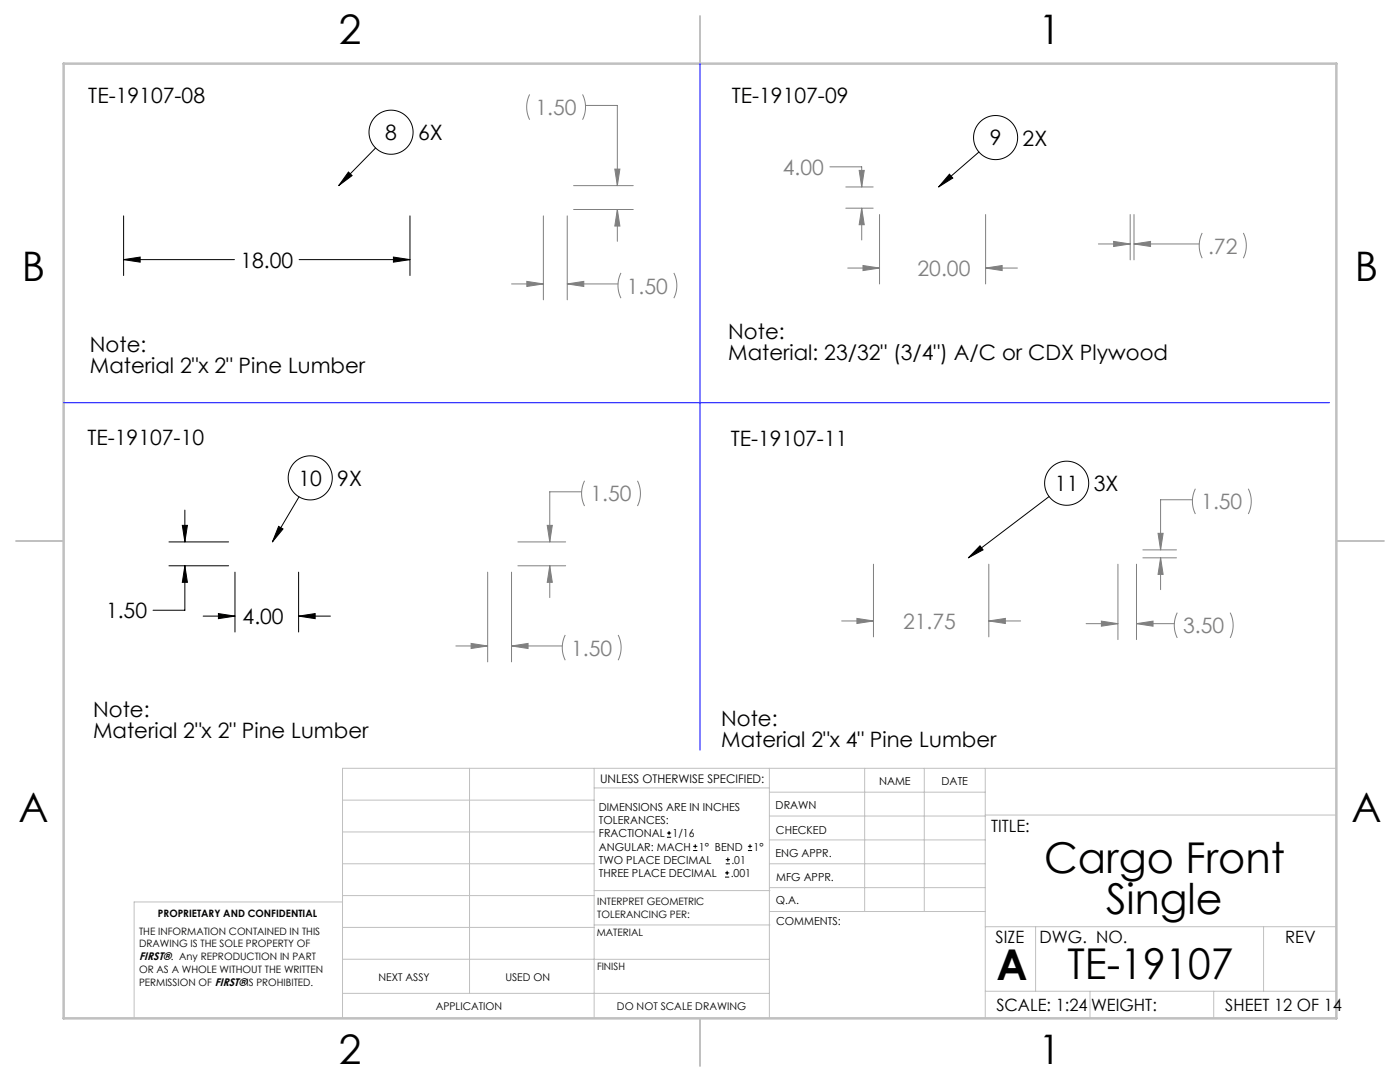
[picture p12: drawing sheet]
<svg xmlns="http://www.w3.org/2000/svg" width="279mm" height="216mm" viewBox="0 0 279 216" stroke-linecap="round" stroke-linejoin="round" font-family="sans-serif">
<g fill="none" stroke="#c0c0c0" stroke-width=".2">
<path d="M68.4 159.7h50.2M93.7 153.3v44.9M118.6 153.3v49.9M118.6 157.2h34.9M153.5 153.3v49.9M153.5 158.1h43.1M172.6 153.3v28.6M184.5 153.3v28.6M196.6 153.3v49.9M266.7 153.3h-198.3v49.9M68.4 178.7h50.2M68.4 172.4h50.2"/>
<path d="M68.4 166h50.2M68.4 180h-41.6v23.2M118.6 177.7h35.1M153.5 167.6h43.1M153.5 162.8h43.1M153.5 172.4h43.1M153.5 177.1h43.1M196.6 162.6h70.1M68.4 198.2h85.1M68.4 185.1h50.2M68.4 191.4h50.2M118.6 191.4h34.9"/>
<path d="M118.6 184.6h35.1M153.7 181.9h42.9M196.6 197.8h70.1M196.6 184.9h70.1M206.7 184.9v12.9M217.5 197.8v5.4M242.2 197.8v5.4M252.2 184.9v12.9"/>
</g>
<path d="M139.7 3.2v9.5M3.2 107.9h9.5M266.7 107.9h9.5M139.7 203.2v9.5" fill="none" stroke="#c0c0c0" stroke-width=".25"/>
<path d="M12.7 12.7h254v190.5h-254z" fill="none" stroke="#c0c0c0" stroke-width=".5"/>
<g fill="none" stroke="#000" stroke-width=".2">
<path d="M69.5 34.3l.8 .7-2.7 2zM75 29.5l-7.4 7.5M189.5 34.8l.6 .7-2.8 1.8zM195.4 30.3l-8.1 7M24.7 51.8l3.3-.5v1zM24.7 43.1v11.9M24.7 51.8h22.1M59.7 51.8h22.1M78.5 51.3l3.3 .5-3.3 .5zM81.8 43.1v11.9M59.7 99.1l-5.3 9M209.4 99.1l-16.1 12.2"/>
<path d="M33.7 112.9h11.9M33.7 108.1h11.9M36.4 104.8h1l-.5 3.3zM36.9 112.9l.5 3.3h-1zM36.9 112.9v8.9h-6.4M36.9 101.8v6.3M46.9 114.2v11.9M55.6 105l.9 .5-2.1 2.6zM59.6 114.2v11.9M195.6 108.9l.6 .8-2.9 1.6zM40.5 122.9h6.4M43.6 122.4l3.3 .5-3.3 .5z"/>
<path d="M59.6 122.9l3.3-.5v1zM59.6 122.9h6.3"/>
<circle cx="78" cy="26.4" r="4.4"/>
<circle cx="198.7" cy="27.5" r="4.4"/>
<circle cx="61.9" cy="95.4" r="4.4"/>
<circle cx="212.9" cy="96.4" r="4.4"/>
</g>
<g fill="none" stroke="#808080" stroke-width=".2">
<path d="M105.7 18.8a5.6 5.6 0 0 0 0 5.1M116.3 18.8a5.6 5.6 0 0 1 0 5.1M114.5 37h11.9M116.9 21h6.3v16M122.7 33.7h1l-.5 3.3zM165.6 33.3h6.4v4M168.8 37.3h5.5M171.5 34h1l-.5 3.3zM102.1 56.7h6.3M105.1 56.1l3.3 .6-3.3 .5zM108.4 43.1v16.7M113.2 56.7l3.3-.6v1.1z"/>
<path d="M113.2 43.1v16.7M113.2 56.7h10.1M114.5 41.8h11.9M123.2 41.8v6.4M123.2 41.8l.5 3.3h-1zM123.9 54.5a5.6 5.6 0 0 0 0 5M134.5 54.5a5.6 5.6 0 0 1 0 5M168.8 41.5h5.5M169.2 53.5h6.3M172 41.5l.5 3.3h-1zM172 41.5v6.4M172.2 53l3.3 .5-3.3 .5z"/>
<path d="M175.5 42.8v13.9M196.7 53.5l3.3-.5v1zM196.7 42.8v13.9M196.7 53.5h6.3M219.2 48.7h6.4M222.3 48.2l3.3 .5-3.3 .5zM225.6 42.8v9.1M226.3 48.7l3.3-.5v1zM226.3 42.8v9.1M226.3 48.7h13M239.9 46.5a5.6 5.6 0 0 0 0 5M248.1 46.5a5.6 5.6 0 0 1 0 5"/>
<path d="M116.1 98.1h-6.4v10M116.7 95.9a5.6 5.6 0 0 0 0 5.1M127.2 95.9a5.6 5.6 0 0 1 0 5.1M238 99.7h-6.4v10M238.6 97.5a5.6 5.6 0 0 0 0 5.1M249.1 97.5a5.6 5.6 0 0 1 0 5.1M97.3 114.2v17.9M102.1 114.2v17.9M103.4 112.9h9.5M103.4 108.1h9.5M109.2 104.8h1l-.5 3.3zM109.7 112.9l.5 3.3h-1z"/>
<path d="M109.7 112.9v6.3M174.3 112.6v14.5M197.3 112.6v14.5M223.1 112.6v15M226.8 112.6v15M228.1 109.7h6.7M228.1 111.3h6.7M231.1 106.4h1l-.5 3.3zM231.6 111.3l.5 3.3h-1zM231.6 111.3v6.4M91 128.9h6.3M94 128.4l3.3 .5-3.3 .5z"/>
<path d="M102.1 128.9l3.3-.5v1zM102.1 128.9h10.1M112.8 126.7a5.6 5.6 0 0 0 0 5M123.4 126.7a5.6 5.6 0 0 1 0 5M168 123.9h6.3M171 123.4l3.3 .5-3.3 .5zM197.3 123.9l3.3-.5v1zM197.3 123.9h6.4M216.8 124.4h6.3M219.8 123.9l3.3 .5-3.3 .6zM226.8 124.4l3.3-.5v1.1zM226.8 124.4h7.6"/>
<path d="M234.9 122.2a5.6 5.6 0 0 0 0 5.1M245.5 122.2a5.6 5.6 0 0 1 0 5.1"/>
</g>
<path d="M139.7 12.7v137M12.7 80.4h252.6" fill="none" stroke="#00f" stroke-width=".2"/>
<g fill="#000">
<path d="M69.5 34.3l.8 .7-2.7 2zM55.6 105l.9 .5-2.1 2.6zM189.5 34.8l.6 .7-2.8 1.8zM195.6 108.9l.6 .8-2.9 1.6z"/>
<path d="M24.7 51.8l3.3-.5v1zM78.5 51.3l3.3 .5-3.3 .5zM43.6 122.4l3.3 .5-3.3 .5zM59.6 122.9l3.3-.5v1zM36.9 112.9l.5 3.3h-1zM36.4 104.8h1l-.5 3.3z"/>
</g>
<path d="M113.2 56.7l3.3-.6v1.1zM105.1 56.1l3.3 .6-3.3 .5zM123.2 41.8l.5 3.3h-1zM122.7 33.7h1l-.5 3.3zM94 128.4l3.3 .5-3.3 .5zM102.1 128.9l3.3-.5v1zM109.7 112.9l.5 3.3h-1zM109.2 104.8h1l-.5 3.3zM172.2 53l3.3 .5-3.3 .5zM196.7 53.5l3.3-.5v1zM172 41.5l.5 3.3h-1zM171.5 34h1l-.5 3.3zM226.3 48.7l3.3-.5v1zM222.3 48.2l3.3 .5-3.3 .5zM171 123.4l3.3 .5-3.3 .5zM197.3 123.9l3.3-.5v1zM226.8 124.4l3.3-.5v1.1zM219.8 123.9l3.3 .5-3.3 .6zM231.1 106.4h1l-.5 3.3zM231.6 111.3l.5 3.3h-1z" fill="#808080"/>
<g fill="none" stroke="#000" stroke-width=".2">
<path d="M133.1 167.1h.8M133.1 166.2h.8M133.5 165.8v.8M138.3 169.7h.9M138.3 168.9h.9M138.8 168.5v.8M144.7 175h.8M144.7 174.2h.8M144.8 172.4h.9M144.8 171.5h.9M145.1 173.8v.8M145.3 171.1v.8"/>
<path d="M149.3 169.7h.8M149.3 168.9h.8M149.7 168.5v.8"/>
</g>
<g font-size="8.5">
<text x="208.4" y="174.2">Cargo Front</text>
<text x="220.7" y="182.3">Single</text>
<text x="198.9" y="195.5">A</text>
<text x="213.1" y="195.4">TE-19107</text>
</g>
<g font-size="8.1">
<text x="67.6" y="8.9">2</text>
<text x="207.3" y="8.9">1</text>
<text x="4.4" y="56.2">B</text>
<text x="270.4" y="56.2">B</text>
<text x="3.7" y="164.1">A</text>
<text x="269.7" y="164.1">A</text>
<text x="67.6" y="212.4">2</text>
<text x="207.3" y="212.4">1</text>
</g>
<g font-size="4.2">
<text x="17.6" y="20.5">TE-19107-08</text>
<text x="146" y="20.6">TE-19107-09</text>
<text x="76.9" y="27.9">8</text>
<text x="83.4" y="28">6X</text>
<text x="197.5" y="29">9</text>
<text x="204.1" y="29.1">2X</text>
<text x="48" y="53.4">18.00</text>
<text x="17.9" y="70.3">Note:</text>
<text x="145.3" y="67.6">Note:</text>
<text x="145.3" y="71.8">Material: 23/32&quot; (3/4&quot;) A/C or CDX Plywood</text>
<text x="17.9" y="74.5">Material 2&quot;x 2&quot; Pine Lumber</text>
<text x="17.4" y="88.8">TE-19107-10</text>
<text x="145.8" y="88.9">TE-19107-11</text>
<text x="59.6" y="96.9">10</text>
<text x="67.3" y="97">9X</text>
<text x="210.5" y="98">11</text>
<text x="218.3" y="98">3X</text>
<text x="21.2" y="123.4">1.50</text>
<text x="48.4" y="124.5">4.00</text>
<text x="18.6" y="143">Note:</text>
<text x="18.6" y="147.2">Material 2&quot;x 2&quot; Pine Lumber</text>
<text x="143.9" y="145">Note:</text>
<text x="143.9" y="149.1">Material 2&quot;x 4&quot; Pine Lumber</text>
</g>
<g font-size="4.2" fill="#808080">
<text x="106.9" y="23">1.50</text>
<text x="156.2" y="34.9">4.00</text>
<text x="241.1" y="50.6">.72</text>
<text x="125.1" y="58.6">1.50</text>
<text x="183.1" y="55.1">20.00</text>
<text x="117.8" y="100">1.50</text>
<text x="239.7" y="101.6">1.50</text>
<text x="180.2" y="125.5">21.75</text>
<text x="114" y="130.8">1.50</text>
<text x="236.1" y="126.4">3.50</text>
</g>
<g font-size="3.4">
<text x="197.8" y="166">TITLE:</text>
<text x="198.7" y="188.1">SIZE</text>
<text x="207.5" y="188.1">DWG. NO.</text>
<text x="256.5" y="188.2">REV</text>
<text x="198.8" y="201.7">SCALE: 1:24</text>
<text x="217.7" y="201.8">WEIGHT:</text>
<text x="244.5" y="201.7">SHEET 12 OF 14</text>
</g>
<text font-size="2.4" x="119.8" y="156.2">UNLESS OTHERWISE SPECIFIED:</text>
<g font-size="2.2">
<text x="119.5" y="161.8">DIMENSIONS ARE IN INCHES</text>
<text x="154.8" y="161.4">DRAWN</text>
<text x="175.4" y="156.6">NAME</text>
<text x="187.9" y="156.7">DATE</text>
<text x="119.5" y="164.4">TOLERANCES:</text>
<text x="119.5" y="167.1">FRACTIONAL</text>
<text x="134.2" y="167.1">1/16</text>
<text x="154.9" y="166.3">CHECKED</text>
<text x="119.5" y="172.4">TWO PLACE DECIMAL</text>
<text x="119.5" y="169.7">ANGULAR: MACH</text>
<text x="139.5" y="169.7">1° BEND</text>
<text x="146" y="172.4">.01</text>
<text x="150.4" y="169.7">1°</text>
<text x="154.8" y="171">ENG APPR.</text>
<text x="119.5" y="175">THREE PLACE DECIMAL</text>
<text x="145.8" y="175">.001</text>
<text x="154.9" y="175.7">MFG APPR.</text>
<text x="154.9" y="180.4">Q.A.</text>
<text x="154.9" y="184.6">COMMENTS:</text>
<text x="27.8" y="191.6">FIRST®. Any REPRODUCTION IN PART</text>
</g>
<g font-size="2.1">
<text x="75.5" y="195.7">NEXT ASSY</text>
<text x="100.9" y="195.7">USED ON</text>
<text x="86.9" y="201.5">APPLICATION</text>
<text x="123.1" y="201.6">DO NOT SCALE DRAWING</text>
</g>
<g font-size="2">
<text x="31.5" y="182.9">PROPRIETARY AND CONFIDENTIAL</text>
<text x="119.2" y="180.6">INTERPRET GEOMETRIC</text>
<text x="119.2" y="183.1">TOLERANCING PER:</text>
<text x="27.8" y="186.5">THE INFORMATION CONTAINED IN THIS</text>
<text x="27.8" y="189">DRAWING IS THE SOLE PROPERTY OF</text>
<text x="119.1" y="186.7">MATERIAL</text>
<text x="27.8" y="194.1">OR AS A WHOLE WITHOUT THE WRITTEN</text>
<text x="27.8" y="196.7">PERMISSION OF FIRST®IS PROHIBITED.</text>
<text x="119.1" y="193.5">FINISH</text>
</g>
</svg>
